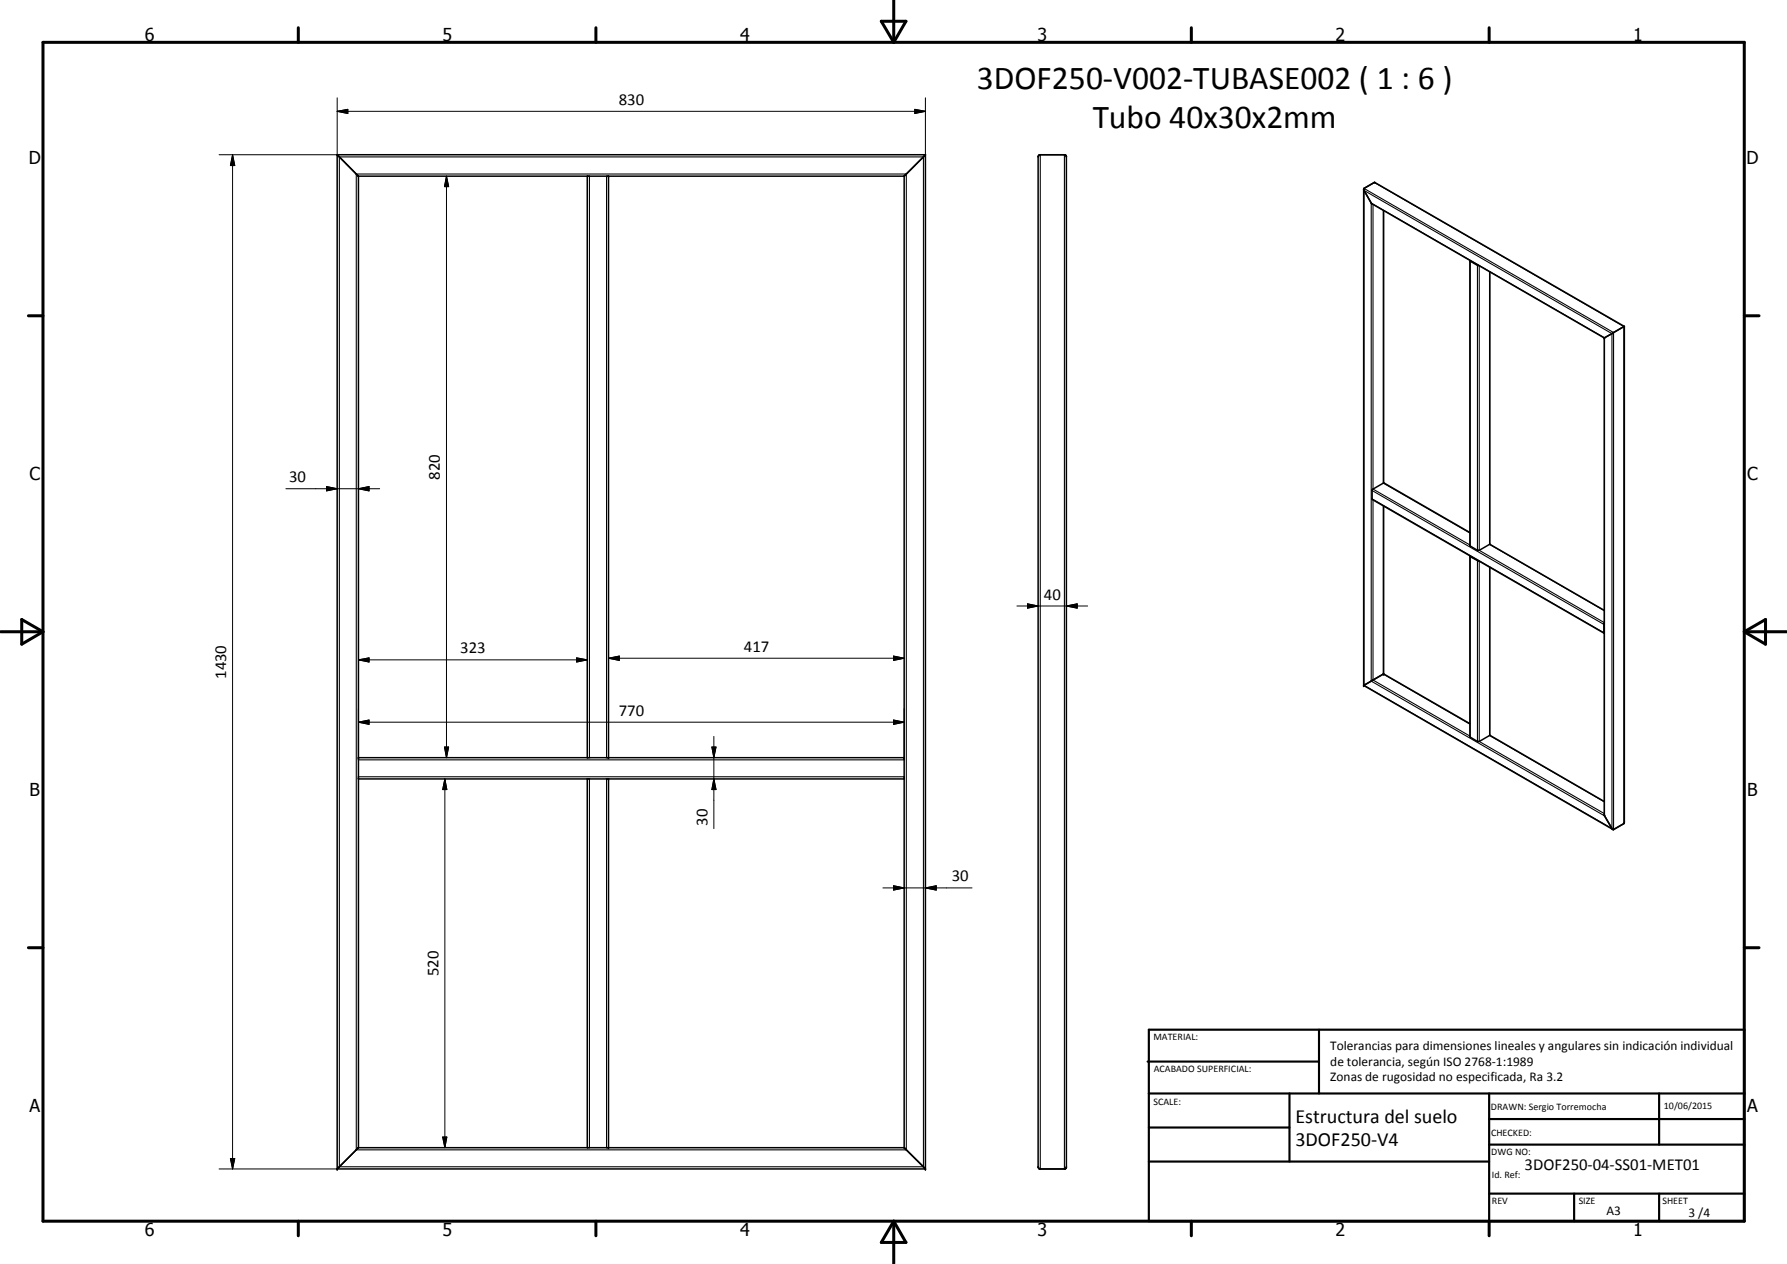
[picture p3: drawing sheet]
<svg xmlns="http://www.w3.org/2000/svg" width="420mm" height="297mm" viewBox="0 0 420 297" stroke-linecap="round" stroke-linejoin="round" font-family="sans-serif">
<g fill="none" stroke="#000" stroke-width=".35">
<path d="M79.3 36.4l5 5M79.3 36.4v238.3M79.3 36.4h138.3M217.6 36.4l-5 5M217.6 36.4v238.3M244.2 36.6l.4-.2h5.7l.4 .3v237.7l-.3 .3h-6l-.3-.5zM84.3 41.4h128.3M84.3 41.4v228.3M138.1 41.4v136.7M143.1 41.4v136.7M212.6 41.4v228.3M320.6 44.5l1.9 3.4 54.7 31.5"/>
<path d="M325.3 49.5v64M345.6 61.2v67.1l2 1.1 2.7-1.5M345.6 61.3l2.1 1.1M350.3 63.9v64M381.9 76.7v116.6l-2.5 1.6-.4-.1-1.8-3.4v-112M381.9 76.7l-4.7 2.7M381.9 76.7l-58.6-33.8h-.2l-2.4 1.4-.1 116.8M325.3 118.9v39.5M325.3 113.5l20.3 11.6M325.3 113.5l-2.6 1.6v2.3l54.4 31.4M345.6 130.6v42.6l2 1.1 2.7-1.5M345.6 130.7l2.1 1.1"/>
<path d="M350.3 127.9l26.9 15.5M350.3 133.3v39.5M325.3 158.4l20.3 11.7M325.3 158.4l-4.6 2.7M377.2 146.4v2.4M84.3 178.1h128.3M320.6 161.1l58.6 33.8M320.6 161.1h.1M350.3 172.8l26.9 15.5M84.3 183h128.3M138.1 183v86.7M143.1 183v86.7"/>
<path d="M79.3 274.7h138.3M84.3 269.7h128.3M84.3 269.7l-5 5M212.6 269.7l5 5"/>
</g>
<g fill="#000">
<circle cx="143.1" cy="41.4" r=".18"/>
<circle cx="377.2" cy="79.4" r=".18"/>
<circle cx="325.3" cy="158.4" r=".18"/>
<circle cx="84.3" cy="178.1" r=".18"/>
<circle cx="143.1" cy="178.1" r=".18"/>
<circle cx="212.6" cy="178.1" r=".18"/>
<circle cx="320.6" cy="161.1" r=".18"/>
<circle cx="143.1" cy="183" r=".18"/>
<circle cx="79.3" cy="274.7" r=".18"/>
<circle cx="143.1" cy="269.7" r=".18"/>
<circle cx="217.6" cy="274.7" r=".18"/>
</g>
<g fill="none" stroke="#000" stroke-width=".25">
<path d="M79.8 36.9h137.3v237.3h-137.3zM244.6 36.4v238.3M250.3 36.4v238.3M83.8 40.9h129.3v229.3h-129.3zM138.6 41.4v136.7M142.6 41.4v136.7M320.7 44.7l58.3 33.7v116.3l-58.3-33.7zM320.7 44.3l58.7 33.8v116.8M322.4 47.7l54.9 31.7v112.3l-54.9-31.6zM322.8 48v66.9l22.8 13.2M323.1 42.9l58.7 33.9v116.7M325.2 49.4v64.1l20.4 11.8"/>
<path d="M345.7 61.4v66.9M347.4 62.4v66.9M347.8 62.5v66.8l29.4 17M350.2 63.9v64l27 15.6M322.6 115.3l54.5 31.4M322.6 117.2l54.5 31.5M322.8 117.5v42.3l22.8 13.2M325.2 118.9v39.5l20.4 11.8M345.7 130.8v42.4M347.4 131.7v42.5M347.8 131.9v42.3l29.4 17M350.2 133.3v39.5l27 15.6"/>
<path d="M84.3 178.6h128.3M84.3 182.5h128.3M138.6 183v86.7M142.6 183v86.7"/>
</g>
<g fill="none" stroke="#000" stroke-width=".71">
<path d="M10.1 9.9h400v277.1h-400zM70.1 6.5v3.4M140.1 6.5v3.4M207.2 5h5.8l-2.9 4.9zM210.1 0v9.9M280.1 6.5v3.4M350.1 6.5v3.4M6.7 74.2h3.4M410.1 74.2h3.5M.1 148.5h10M5.1 145.6l5 2.9-5 2.9zM410.1 148.5h10"/>
<path d="M410.1 148.5l5-2.9v5.8zM6.7 222.7h3.4M410.1 222.7h3.5M70.1 287v3.4M140.1 287v3.4M210.1 287v10M210.1 287l2.9 5h-5.8zM280.1 287v3.4M350.1 287v3.4"/>
</g>
<g fill="none" stroke="#000" stroke-width=".51">
<path d="M269.8 249.5h40.3M270.1 242h140v45h-140zM270.1 257h140M303.2 257v16M310.1 242v15M350.1 257v30M390.1 257v12M270.1 265h33.1M270.1 273h80M350.1 269h60M350.1 263h60M350.1 280.5h60"/>
<path d="M370.1 280.5v6.5M390.1 280.5v6.5"/>
</g>
<g fill="none" stroke="#000" stroke-width=".24">
<path d="M54.7 36.4l.5 2.5h-1zM54.7 36.4v238.3M79.3 26.2l2.5-.5v1zM79.3 26.2h138.3M79.3 23v13.4h-27.8M215.1 25.7l2.5 .5-2.5 .5zM217.6 23v13.4M105 41.4l.5 2.5h-1zM105 41.4v136.7M67.2 114.9h22.1M76.8 114.3l2.5 .6-2.5 .5zM84.3 114.9l2.5-.6v1.1z"/>
<path d="M84.3 155.1l2.5-.5v1zM84.3 155.1h53.8M135.6 154.6l2.5 .5-2.5 .5zM143.1 154.7l2.5-.5v1zM143.1 154.7h69.5M210.1 154.2l2.5 .5-2.5 .5zM239.1 142.4h16.6M241.6 141.9l2.5 .5-2.5 .5zM250.7 142.4l2.6-.5v1zM84.3 169.7l2.5-.5v1zM84.3 169.7h128.3M84.3 166.5v11.6"/>
<path d="M104.5 175.6h1l-.5 2.5zM167.4 175.6h.9l-.5 2.5zM167.8 173.1v21.6M210.1 169.2l2.5 .5-2.5 .5zM212.6 166.5v11.6M104.6 183l.5 2.5h-1zM104.6 183v86.7M167.8 183l.5 2.5h-.9zM207.6 208.7h20.9M210.1 208.2l2.5 .5-2.5 .5zM217.6 208.7l2.5-.5v1zM51.5 274.7h27.8"/>
<path d="M54.2 272.2h1l-.5 2.5zM104.1 267.2h1l-.5 2.5z"/>
</g>
<g fill="#000">
<path d="M54.7 36.4l.5 2.5h-1zM79.3 26.2l2.5-.5v1zM215.1 25.7l2.5 .5-2.5 .5zM105 41.4l.5 2.5h-1zM76.8 114.3l2.5 .6-2.5 .5zM84.3 114.9l2.5-.6v1.1zM84.3 155.1l2.5-.5v1zM135.6 154.6l2.5 .5-2.5 .5zM143.1 154.7l2.5-.5v1zM210.1 154.2l2.5 .5-2.5 .5zM241.6 141.9l2.5 .5-2.5 .5zM250.7 142.4l2.6-.5v1z"/>
<path d="M84.3 169.7l2.5-.5v1zM104.5 175.6h1l-.5 2.5zM167.4 175.6h.9l-.5 2.5zM210.1 169.2l2.5 .5-2.5 .5zM104.6 183l.5 2.5h-1zM167.8 183l.5 2.5h-.9zM210.1 208.2l2.5 .5-2.5 .5zM217.6 208.7l2.5-.5v1zM54.2 272.2h1l-.5 2.5zM104.1 267.2h1l-.5 2.5z"/>
</g>
<g font-size="7.9">
<text x="229.7" y="21">3DOF250-V002-TUBASE002 ( 1 : 6 )</text>
<text x="256.9" y="30">Tubo 40x30x2mm</text>
</g>
<g font-size="4.7">
<text x="304.6" y="263.9">Estructura del suelo</text>
<text x="304.6" y="269.3">3DOF250-V4</text>
</g>
<g font-size="4.2">
<text x="34" y="9.6">6</text>
<text x="104" y="9.6">5</text>
<text x="174" y="9.6">4</text>
<text x="244" y="9.6">3</text>
<text x="314" y="9.6">2</text>
<text x="384" y="9.6">1</text>
<text x="6.8" y="38.7">D</text>
<text x="410.6" y="38.7">D</text>
<text x="7" y="112.9">C</text>
<text x="410.8" y="112.9">C</text>
<text x="7" y="187.1">B</text>
<text x="410.8" y="187.1">B</text>
<text x="7" y="261.4">A</text>
<text x="410.8" y="261.4">A</text>
<text x="34" y="290.4">6</text>
<text x="104" y="290.4">5</text>
<text x="174" y="290.4">4</text>
<text x="244" y="290.4">3</text>
<text x="314" y="290.4">2</text>
<text x="384" y="290.4">1</text>
</g>
<g font-size="3.9">
<text x="145.5" y="24.6">830</text>
<text x="68" y="113.3">30</text>
<text x="103.5" y="112.7" transform="rotate(-90 103.5 112.7)">820</text>
<text x="245.4" y="140.9">40</text>
<text x="108.2" y="153.5">323</text>
<text x="174.9" y="153.2">417</text>
<text x="53.2" y="159.6" transform="rotate(-90 53.2 159.6)">1430</text>
<text x="145.5" y="168.2">770</text>
<text x="166.3" y="194" transform="rotate(-90 166.3 194)">30</text>
<text x="223.8" y="207.1">30</text>
<text x="103.1" y="229.4" transform="rotate(-90 103.1 229.4)">520</text>
<text x="358.5" y="275">3DOF250-04-SS01-MET01</text>
</g>
<g font-size="3.1">
<text x="312.7" y="246.8">Tolerancias para dimensiones lineales y angulares sin indicación individual</text>
<text x="312.7" y="250.4">de tolerancia, según ISO 2768-1:1989</text>
<text x="312.7" y="254">Zonas de rugosidad no especificada, Ra 3.2</text>
<text x="377.7" y="285.6">A3</text>
<text x="397" y="285.9">3 /4</text>
</g>
<g font-size="2.4">
<text x="271.2" y="244.4">MATERIAL:</text>
<text x="271.3" y="252">ACABADO SUPERFICIAL:</text>
<text x="271.2" y="259.7">SCALE:</text>
<text x="350.6" y="260.8">DRAWN: Sergio Torremocha</text>
<text x="391.2" y="260.6">10/06/2015</text>
<text x="350.6" y="267">CHECKED:</text>
<text x="350.6" y="271.4">DWG NO:</text>
<text x="350.8" y="276.9">Id. Ref:</text>
<text x="350.8" y="282.8">REV</text>
<text x="371.2" y="282.9">SIZE</text>
<text x="390.9" y="282.9">SHEET</text>
</g>
</svg>
